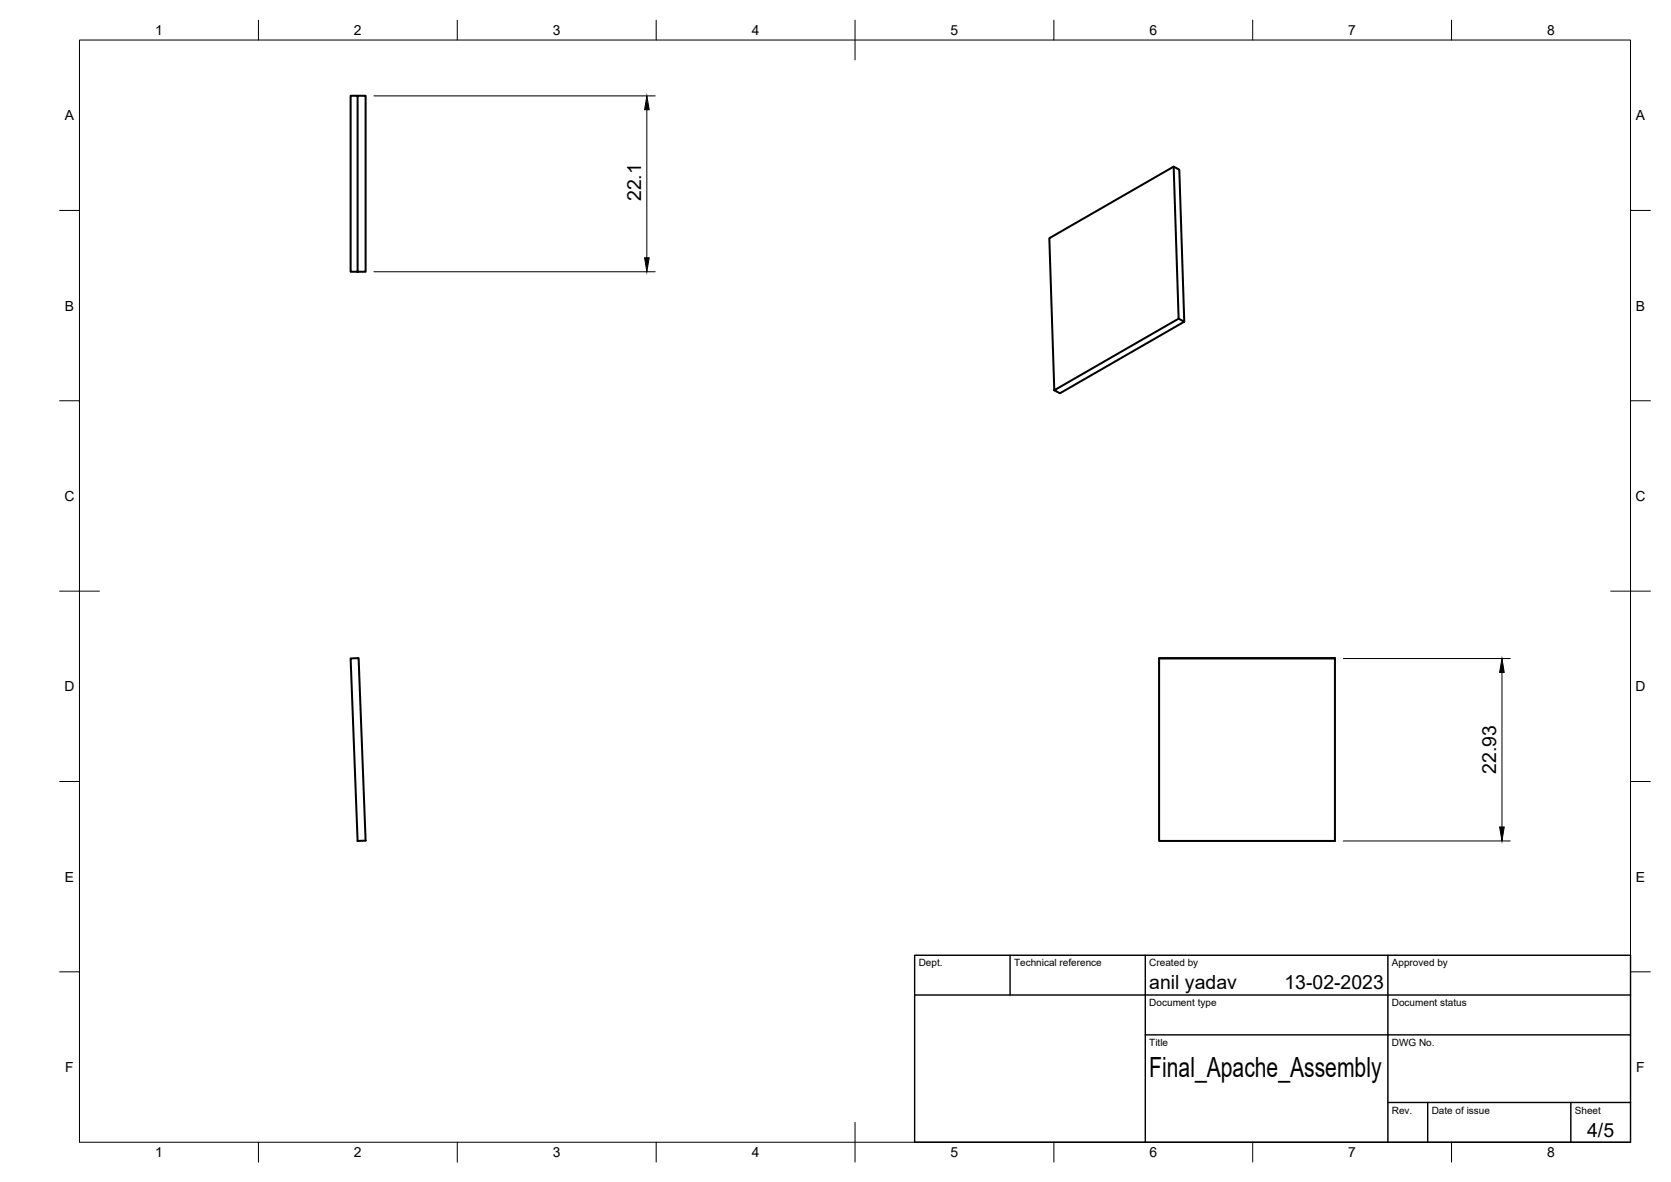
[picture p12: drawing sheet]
<svg xmlns="http://www.w3.org/2000/svg" width="420mm" height="297mm" viewBox="0 0 420 297" stroke-linecap="round" stroke-linejoin="round" font-family="sans-serif">
<!-- layer: Visible -->
<path d="M89.9 24.1h-1.7v44.2h3.7v-44.2h-2v44.2M295.1 41.9l1.3 38.2M297.8 80.8l-1.3-38.2-1.4-.7-31.3 18 1.3 38.2 1.4 .7 31.3-18-1.4-.7-31.3 18M88.2 165.5l2-.1 1.7 45.9h-2zM291.4 165.5l44.3-.1h-44.3v45.9h44.3v-45.8" fill="none" stroke="#000" stroke-width=".51"/>
<!-- layer: BORDER -->
<g fill="none" stroke="#000" stroke-width=".25">
<path d="M20 10.1h390v276.9h-390zM65 5.1v5M115 5.1v5M165 5.1v5M215 5.1v10M265 5.1v5M315 5.1v5M365 5.1v5M15 52.9h5M410 52.9h5M15 100.7h5M410 100.7h5"/>
<path d="M15 148.6h10M405 148.6h10M15 196.4h5M410 196.4h5M15 244.2h5M410 244.2h5M65 287v5M115 287v5M165 287v5M215 282.1v9.9M265 287v5M315 287v5"/>
<path d="M365 287v5"/>
</g>
<!-- layer: TITLEBLOCK -->
<path d="M230 240.1h180v46.9h-180zM230 250h180M254 240.1v9.9M288 240.1v46.9M349 240.1v46.9M288 260.1h122M349 277.1h61M359 277.1v9.9M395 277.1v9.9" fill="none" stroke="#000" stroke-width=".36"/>
<!-- layer: FD_Dimensions -->
<path d="M94 24.1h70.7M162.6 27.6v37.2M94 68.3h70.7M337.8 165.5h42M377.7 169v38.8M337.8 211.3h42" fill="none" stroke="#000" stroke-width=".25"/>
<path d="M162.6 24.1l.6 3.5h-1.1zM162.1 64.8h1.1l-.6 3.5zM377.7 165.5l.5 3.5h-1.1zM377.1 207.8h1.1l-.5 3.5z" fill="#000" stroke="#000" stroke-width=".25"/>
<text font-size="7" x="289" y="270.6">Final_Apache_Assembly</text>
<g font-size="4.9">
<text x="161.2" y="50.6" transform="rotate(-90 161.2 50.6)">22.1</text>
<text x="376.2" y="194.5" transform="rotate(-90 376.2 194.5)">22.93</text>
<text x="289" y="248.5">anil yadav</text>
<text x="323" y="248.5">13-02-2023</text>
<text x="399.1" y="285.7">4/5</text>
</g>
<g font-size="3.5">
<text x="39" y="8.8">1</text>
<text x="89" y="8.8">2</text>
<text x="139" y="8.8">3</text>
<text x="189" y="8.8">4</text>
<text x="239" y="8.8">5</text>
<text x="289" y="8.8">6</text>
<text x="339" y="8.8">7</text>
<text x="389" y="8.8">8</text>
<text x="16.3" y="30.2">A</text>
<text x="411.3" y="30.2">A</text>
<text x="16.3" y="78">B</text>
<text x="411.3" y="78">B</text>
<text x="16.2" y="125.9">C</text>
<text x="411.2" y="125.9">C</text>
<text x="16.2" y="173.7">D</text>
<text x="411.2" y="173.7">D</text>
<text x="16.3" y="221.6">E</text>
<text x="411.3" y="221.6">E</text>
<text x="16.4" y="269.4">F</text>
<text x="411.4" y="269.4">F</text>
<text x="39" y="290.8">1</text>
<text x="89" y="290.8">2</text>
<text x="139" y="290.8">3</text>
<text x="189" y="290.8">4</text>
<text x="239" y="290.8">5</text>
<text x="289" y="290.8">6</text>
<text x="339" y="290.8">7</text>
<text x="389" y="290.8">8</text>
</g>
<g font-size="2.5">
<text x="231" y="242.9">Dept.</text>
<text x="255" y="242.9">Technical reference</text>
<text x="289" y="242.9">Created by</text>
<text x="350" y="242.9">Approved by</text>
<text x="289" y="252.8">Document type</text>
<text x="350" y="252.8">Document status</text>
<text x="289" y="262.9">Title</text>
<text x="350" y="262.9">DWG No.</text>
<text x="350" y="279.9">Rev.</text>
<text x="360" y="279.9">Date of issue</text>
<text x="396" y="279.9">Sheet</text>
</g>
</svg>
